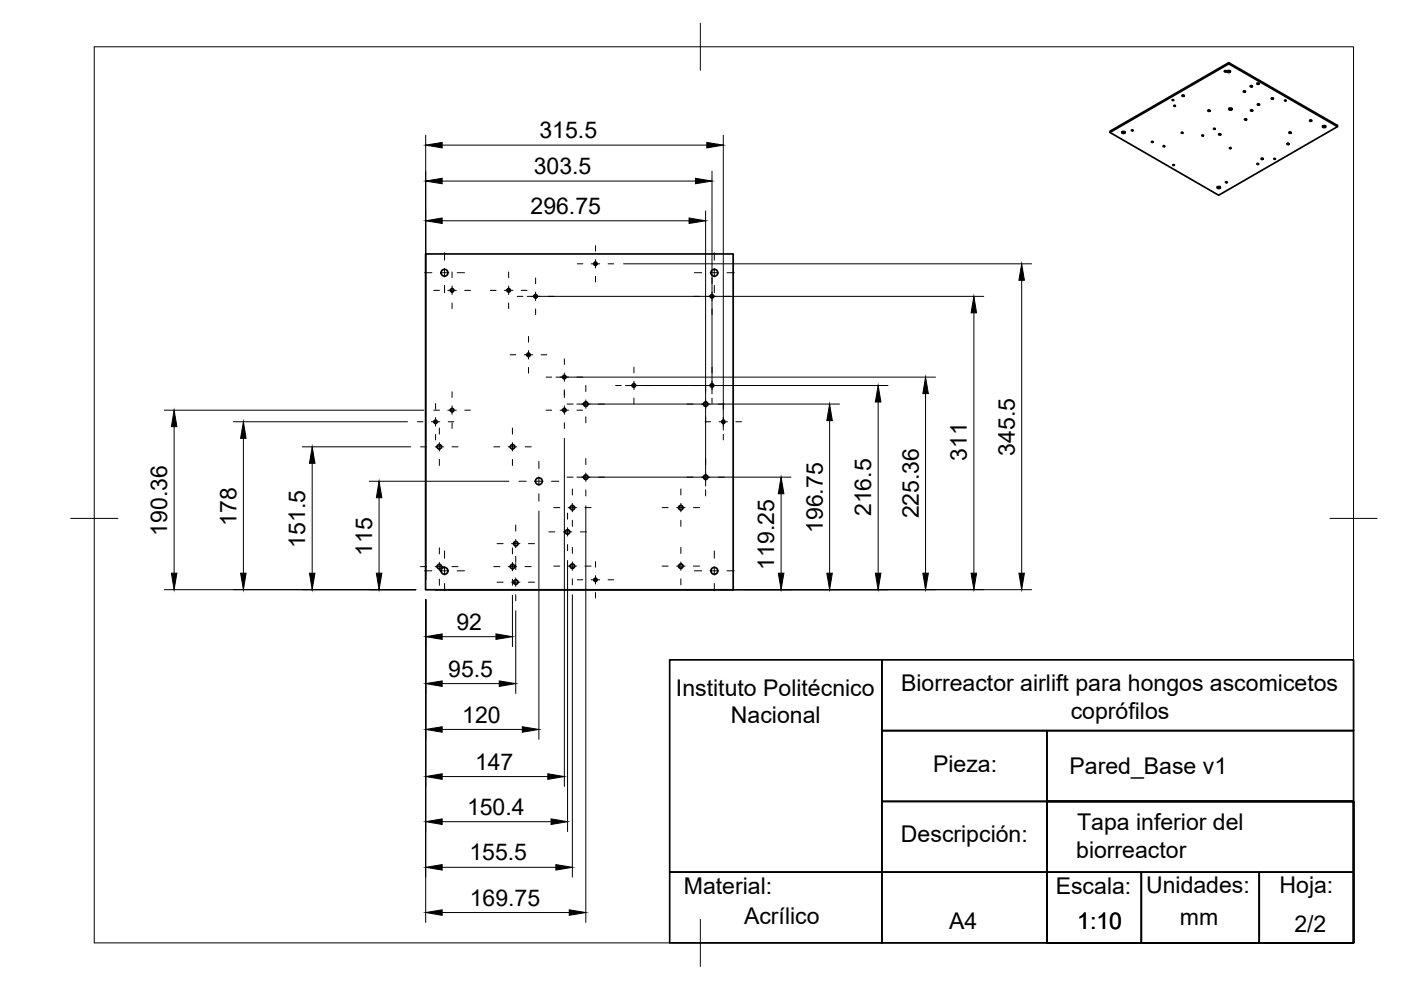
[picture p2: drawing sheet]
<svg xmlns="http://www.w3.org/2000/svg" width="297mm" height="210mm" viewBox="0 0 297 210" stroke-linecap="round" stroke-linejoin="round" font-family="sans-serif">
<!-- layer: Visible -->
<g fill="none" stroke="#000" stroke-width=".36">
<path d="M259.6 15l.5 .1-.5 .1zM259.7 15h.2M260.2 15h.6M260.3 15l.3-.1 .3 .3-.5 .2-.2-.2zM260.5 13.3l-25.2 14.5v.3l23.1 13.3 25.2-14.5v-.3l-23.1-13.3v.2l-25.2 14.6M260.5 13.5l23.1 13.4M263.7 19.3l.4 .1-.4 .1zM263.7 19.3h.2M265.1 18.2l.4 .1-.4 .1zM265.2 18.2h.2M266.5 17.6l.5 .1-.5 .1zM266.6 17.6h.2"/>
<path d="M237.9 27.9h.6M237.9 27.9h.4l.2 .2-.4 .2-.3-.2zM239.9 27.5l.3 .1-.1 .1zM244.2 30l.3 .1-.2 .1zM246.6 30.9l.4 .1-.2 .1zM248.5 21.1l.4 .1-.2 .1zM248.7 34.9l.3 .1-.2 .1zM248.9 22.4h.3l-.2 .2zM250.5 28.1l.3 .1-.2 .1zM250.7 20.2l.4 .1-.4 .1zM250.7 20.2h.2M254.9 28.6l.3 .1-.2 .1z"/>
<path d="M256.1 23.4l.5 .1-.5 .1zM256.2 23.3h.2M257.3 27.2l.3 .1-.1 .1zM258.1 39.6h.6M258.1 39.6l.4-.1 .3 .3-.5 .2-.3-.2zM258.4 28.4l.4 .1-.4 .1zM258.5 28.4h.2M259.9 38.6h.3l-.3 .1zM260.6 23h.6M260.6 23l.4-.1 .2 .3-.4 .1-.3-.1zM260.7 31.3l.3 .1-.2 .1zM263.9 25.2l.4 .1-.4 .1z"/>
<path d="M264 25.2h.2M265.2 23.3l.4 .1-.4 .1zM265.3 23.3h.2M266.5 34.7l.3 .1-.1 .1zM266.6 22.1l.5 .1-.5 .1zM266.7 22.1h.2M267.4 33.6l.4 .1-.4 .1zM267.5 33.6h.2M269.6 20.8l.4 .1-.4 .1zM269.7 20.8h.2M270.1 33.6l.3 .1-.2 .1zM272.4 21.2l.3 .1-.2 .1z"/>
<path d="M272.9 30.4l.4 .1-.4 .1zM273 30.4h.2M273.3 28l.4 .1-.4 .1zM273.4 28h.2M277.7 25.5l.4 .1-.4 .1zM277.8 25.5h.2M280.4 26.7h.6M280.5 26.7l.3-.1 .3 .3-.4 .2-.3-.2zM90.2 53.8h65.2v71.2h-65.2z"/>
<circle cx="94.2" cy="57.8" r=".73"/>
<circle cx="126.2" cy="55.9" r=".35"/>
<circle cx="151.5" cy="57.8" r=".73"/>
<circle cx="95.9" cy="61.6" r=".37"/>
<circle cx="107.9" cy="61.6" r=".37"/>
<circle cx="112" cy="75.2" r=".37"/>
<circle cx="113.5" cy="62.8" r=".37"/>
<circle cx="119.6" cy="80" r=".37"/>
<circle cx="151" cy="62.8" r=".37"/>
<circle cx="92.3" cy="89.4" r=".35"/>
<circle cx="93.1" cy="94.7" r=".48"/>
<circle cx="95.9" cy="87" r=".37"/>
<circle cx="108.7" cy="94.7" r=".48"/>
<circle cx="119.6" cy="87" r=".37"/>
<circle cx="124.2" cy="85.7" r=".48"/>
<circle cx="134.4" cy="81.7" r=".37"/>
<circle cx="149.6" cy="85.7" r=".48"/>
<circle cx="151" cy="81.7" r=".37"/>
<circle cx="153.4" cy="89.4" r=".35"/>
<circle cx="109.4" cy="115.3" r=".48"/>
<circle cx="114.2" cy="102" r=".73"/>
<circle cx="120.3" cy="112.8" r=".48"/>
<circle cx="121.4" cy="107.6" r=".48"/>
<circle cx="124.2" cy="101.2" r=".48"/>
<circle cx="144.3" cy="107.6" r=".48"/>
<circle cx="149.6" cy="101.2" r=".48"/>
<circle cx="93.1" cy="120.1" r=".48"/>
<circle cx="94.2" cy="121" r=".73"/>
<circle cx="108.7" cy="120.1" r=".48"/>
<circle cx="109.4" cy="123.4" r=".48"/>
<circle cx="121.4" cy="120" r=".48"/>
<circle cx="126.2" cy="122.9" r=".35"/>
<circle cx="144.3" cy="120" r=".48"/>
<circle cx="151.5" cy="121" r=".73"/>
</g>
<!-- layer: BORDER -->
<path d="M20 9.9h267v190h-267zM148.5 4.9v10M15 109.9h10M282 109.9h10M148.5 194.9v10" fill="none" stroke="#000" stroke-width=".21"/>
<!-- layer: TITLEBLOCK -->
<path d="M142 139.9h45v45h-45zM187 139.9h100v15h-100zM187 154.9h35v15h-35zM222 154.9h65v15h-65zM187 169.9h35v15h-35zM222 169.9h65v15h-65zM222 169.9v30h65v-30h-65h65v30h-65zM142 184.9h45v15h-45zM187 184.9h35v15h-35zM222 184.9h20v15h-20zM242 184.9h25v15h-25zM267 184.9h20v15h-20z" fill="none" stroke="#000" stroke-width=".36"/>
<!-- layer: Smart Centers -->
<g fill="none" stroke="#000" stroke-width=".21">
<path d="M90 57.8h1.6M93.4 57.8h1.7M94.3 53.6v1.6M94.3 56.9v1.8M95.8 57.7v1.2M96.9 57.8h1.6M107.8 57.7v1.2M113.6 58.9v1.2M122.4 55.9h1.2M125.3 55.9h1.8M126.3 52.1v1.1M126.3 55v1.8"/>
<path d="M126.3 58.6v1.2M128.9 55.9h1.2M147.2 57.8h1.6M150.6 57.8h1.7M151 58.9v1.2M151.4 53.6v1.6M151.4 56.9v1.8M154.1 57.8h1.6M92 61.6h1.2M94.3 60.5v1.6M95 61.6h1.8M95.8 60.7v1.8"/>
<path d="M95.8 64.2v1.2M98.5 61.6h1.2M104 61.6h1.2M107 61.6h1.8M107.8 60.7v1.8M107.8 64.2v1.2M108.2 75.2h1.2M109.7 62.8h1.2M110.5 61.6h1.2M111.2 75.2h1.7M112.1 71.3v1.3M112.1 74.3v1.8"/>
<path d="M112.1 77.9v1.2M112.6 62.8h1.8M113.6 61.9v1.8M113.6 65.5v1.2M114.7 75.2h1.2M115.8 80h1.2M116.2 62.8h1.2M118.8 80h1.7M119.7 76.1v1.2M119.7 79.1v1.7M122.3 80h1.2M134.4 77.8v1.3"/>
<path d="M147.1 62.8h1.2M150.1 62.8h1.7M151 61.9v1.8M151 65.5v1.2M151 77.8v1.3M151.4 60.5v1.6M153.6 62.8h1.2M88.5 89.4h1.2M89.2 94.7h1.3M91.5 89.4h1.7M92 87h1.2M92.3 94.7h1.7"/>
<path d="M92.4 85.6v1.2M92.4 88.5v1.8M92.4 92.1v1.2M93.2 90.8v1.2M93.2 93.8v1.8M93.2 97.4v1.3M95 87h1.8M95 89.4h1.2M95.8 94.7h1.3M95.8 83.1v1.2M95.8 86.1v1.8M95.8 89.6v1.2"/>
<path d="M98.5 87h1.2M104.7 94.7h1.3M107.8 94.7h1.7M108.6 90.8v1.2M108.6 93.8v1.8M108.6 97.4v1.3M111.3 94.7h1.3M114.3 97.8v1.5M115.8 87h1.2M118.8 87h1.7M119.7 82.6v1.7M119.7 86.1v1.8"/>
<path d="M119.7 89.6v1.2M120.2 85.7h1.3M122.3 87h1.2M123.3 85.7h1.8M124.2 81.7v1.3M124.2 84.8v1.8M124.2 88.4v1.3M124.2 97.2v1.3M126.9 85.7h1.3M130.5 81.7h1.2M133.5 81.7h1.8M134.4 80.8v1.8"/>
<path d="M134.4 84.4v1.2M137.1 81.7h1.2M145.6 85.7h1.3M147.1 81.7h1.2M148.7 85.7h1.8M149.5 89.4h1.2M149.6 81.7v1.3M149.6 84.8v1.8M149.6 88.4v1.3M149.6 97.2v1.3M150.1 81.7h1.7M151 80.8v1.8"/>
<path d="M151 84.4v1.2M152.3 85.7h1.3M152.5 89.4h1.7M153.4 85.6v1.2M153.4 88.5v1.8M153.4 92.1v1.2M153.6 81.7h1.2M156 89.4h1.2M93.2 116.2v1.2M93.2 119.2v1.8M94.3 116.8v1.6M105.4 115.3h1.3"/>
<path d="M108.5 115.3h1.7M108.6 116.2v1.2M108.6 119.2v1.8M109.3 111.3v1.3M109.3 114.4v1.8M109.3 118v1.2M109.3 119.5v1.2M110 102h1.6M112 115.3h1.3M113.4 102h1.7M114.3 101.1v1.8M114.3 104.7v1.6"/>
<path d="M116.4 112.8h1.2M116.9 102h1.6M117.4 107.6h1.3M119.4 112.8h1.8M120.2 101.2h1.3M120.3 108.8v1.3M120.3 111.9v1.8M120.3 115.5v1.2M120.5 107.6h1.7M121.3 103.7v1.3M121.3 106.7v1.8M121.3 110.3v1.3"/>
<path d="M121.3 116v1.3M121.3 119.1v1.8M123 112.8h1.3M123.3 101.2h1.8M124 107.6h1.3M124.2 100.3v1.8M124.2 103.9v1.2M126.3 119.1v1.1M126.9 101.2h1.3M140.4 107.6h1.3M143.5 107.6h1.7M144.4 103.7v1.3"/>
<path d="M144.4 106.7v1.8M144.4 110.3v1.3M144.4 116v1.3M144.4 119.1v1.8M145.6 101.2h1.3M147 107.6h1.3M148.7 101.2h1.8M149.6 100.3v1.8M149.6 103.9v1.2M151.4 116.8v1.6M152.3 101.2h1.3M89.2 120.1h1.3"/>
<path d="M90 121h1.6M92.3 120.1h1.7M93.2 122.8v1.3M93.4 121h1.7M94.3 120.1v1.8M94.3 123.7v1.6M95.8 120.1h1.3M96.9 121h1.6M104.7 120.1h1.3M105.4 123.4h1.3M107.8 120.1h1.7M108.5 123.4h1.7"/>
<path d="M108.6 122.8v1.3M109.3 122.5v1.8M109.3 126.1v1.3M111.3 120.1h1.3M112 123.4h1.3M117.4 120h1.3M120.5 120h1.7M121.3 122.7v1.3M122.4 122.9h1.2M124 120h1.3M125.3 122.9h1.8M126.3 122v1.8"/>
<path d="M126.3 125.6v1.2M128.9 122.9h1.2M140.4 120h1.3M143.5 120h1.7M144.4 122.7v1.3M147 120h1.3M147.2 121h1.6M150.6 121h1.7M151.4 120.1v1.8M151.4 123.7v1.6M154.1 121h1.6"/>
</g>
<!-- layer: FD_Dimensions -->
<g fill="none" stroke="#000" stroke-width=".21">
<path d="M90.3 28.7v94.2M93.7 30.8h56.2M93.7 38.4h53.7M151 36.3v47.2M153.4 28.7v62.5M93.7 46.8h52.4M132.2 55.9h86.5M149.6 44.7v58.4M216.6 59.4v62.1M111.8 62.8h96.8M117.9 80h80.4M206.5 66.3v55.2"/>
<path d="M34.8 87h55.1M36.9 90.5v31M49.5 89.4h36.9M51.6 92.9v28.6M64.1 94.7h23M66.2 98.2v23.3M119.7 92.9v73.8M122.3 85.7h55.7M132.6 81.7h55.7M175.9 89.2v32.3M186.2 85.2v36.3M196.2 83.5v38"/>
<path d="M78.3 102h29.6M80.4 105.5v16M114.3 108.4v48.4M120.3 118.8v57.5M122.3 101.2h45.4M124.2 107.2v88.4M165.6 104.7v16.8M34.8 125h53.4M90.3 127.1v68.5M92.4 125h126.3M93.7 135h11.5M108.6 126.2v10.9"/>
<path d="M109.3 129.5v17.5M121.3 126.1v59.9M93.7 154.7h17M93.7 144.9h12.2M93.7 174.2h23.1M93.7 164.6h22.4M93.7 193.5h27M93.7 183.9h24.2"/>
</g>
<g fill="#000" stroke="#000" stroke-width=".21">
<path d="M90.3 30.8l3.4-.6v1.2zM90.3 38.4l3.4-.6v1.2zM147.4 37.8l3.6 .6-3.6 .6zM149.9 30.2l3.5 .6-3.5 .6zM90.3 46.8l3.4-.6v1.2zM146.1 46.2l3.5 .6-3.5 .6zM216.6 55.9l.6 3.5h-1.2zM206.5 62.8l.6 3.5h-1.2zM36.9 87l.6 3.5h-1.2zM51.6 89.4l.6 3.5h-1.2zM66.2 94.7l.6 3.5h-1.2zM175.9 85.7l.6 3.5h-1.2z"/>
<path d="M186.2 81.7l.6 3.5h-1.2zM196.2 80l.6 3.5h-1.1zM80.4 102l.6 3.5h-1.2zM165.6 101.2l.6 3.5h-1.2zM36.3 121.5h1.2l-.6 3.5zM51 121.5h1.2l-.6 3.5zM65.6 121.5h1.2l-.6 3.5zM79.8 121.5h1.2l-.6 3.5zM90.3 135l3.4-.6v1.2zM105.2 134.4l3.4 .6-3.4 .6zM165 121.5h1.2l-.6 3.5zM175.3 121.5h1.2l-.6 3.5z"/>
<path d="M185.6 121.5h1.2l-.6 3.5zM195.7 121.5h1.1l-.6 3.5zM205.9 121.5h1.2l-.6 3.5zM216 121.5h1.2l-.6 3.5zM90.3 154.7l3.4-.6v1.2zM90.3 144.9l3.4-.5v1.1zM105.9 144.4l3.4 .5-3.4 .6zM110.7 154.1l3.6 .6-3.6 .6zM90.3 174.2l3.4-.6v1.2zM90.3 164.6l3.4-.5v1.1zM116.1 164.1l3.6 .5-3.6 .6zM116.8 173.6l3.5 .6-3.5 .6z"/>
<path d="M90.3 193.5l3.4-.6v1.2zM90.3 183.9l3.4-.6v1.2zM117.9 183.3l3.4 .6-3.4 .6zM120.7 192.9l3.5 .6-3.5 .6z"/>
</g>
<g font-size="4.9">
<text x="114.4" y="29.3">315.5</text>
<text x="113.2" y="36.9">303.5</text>
<text x="112.5" y="45.4">296.75</text>
<text x="205" y="97.7" transform="rotate(-90 205 97.7)">311</text>
<text x="215.2" y="96.6" transform="rotate(-90 215.2 96.6)">345.5</text>
<text x="35.5" y="113.6" transform="rotate(-90 35.5 113.6)">190.36</text>
<text x="50.1" y="111.5" transform="rotate(-90 50.1 111.5)">178</text>
<text x="174.4" y="113" transform="rotate(-90 174.4 113)">196.75</text>
<text x="184.7" y="109.5" transform="rotate(-90 184.7 109.5)">216.5</text>
<text x="194.8" y="109.9" transform="rotate(-90 194.8 109.9)">225.36</text>
<text x="64.7" y="116.2" transform="rotate(-90 64.7 116.2)">151.5</text>
<text x="78.9" y="117.8" transform="rotate(-90 78.9 117.8)">115</text>
<text x="164.1" y="120.7" transform="rotate(-90 164.1 120.7)">119.25</text>
<text x="96.8" y="133.5">92</text>
<text x="95" y="143.5">95.5</text>
<text x="143.3" y="147.5">Instituto Politécnico</text>
<text x="191.1" y="146.5">Biorreactor airlift para hongos ascomicetos</text>
<text x="98" y="153.2">120</text>
<text x="155" y="153.3">Nacional</text>
<text x="227" y="152.4">coprófilos</text>
<text x="100.7" y="163.3">147</text>
<text x="197.8" y="163.8">Pieza:</text>
<text x="226.8" y="164.1">Pared_Base v1</text>
<text x="99" y="172.8">150.4</text>
<text x="191" y="178.5">Descripción:</text>
<text x="228.4" y="176">Tapa inferior del</text>
<text x="99.5" y="182.4">155.5</text>
<text x="228.2" y="181.9">biorreactor</text>
<text x="145" y="189.5">Material:</text>
<text x="223.8" y="189.5">Escala:</text>
<text x="243" y="189.4">Unidades:</text>
<text x="271.3" y="189.4">Hoja:</text>
<text x="99.6" y="192">169.75</text>
<text x="157.8" y="195.9">Acrílico</text>
<text x="201.2" y="197">A4</text>
<text x="228.4" y="196.9">1:10</text>
<text x="250.1" y="196.1">mm</text>
<text x="274.4" y="197.6">2/2</text>
</g>
</svg>
